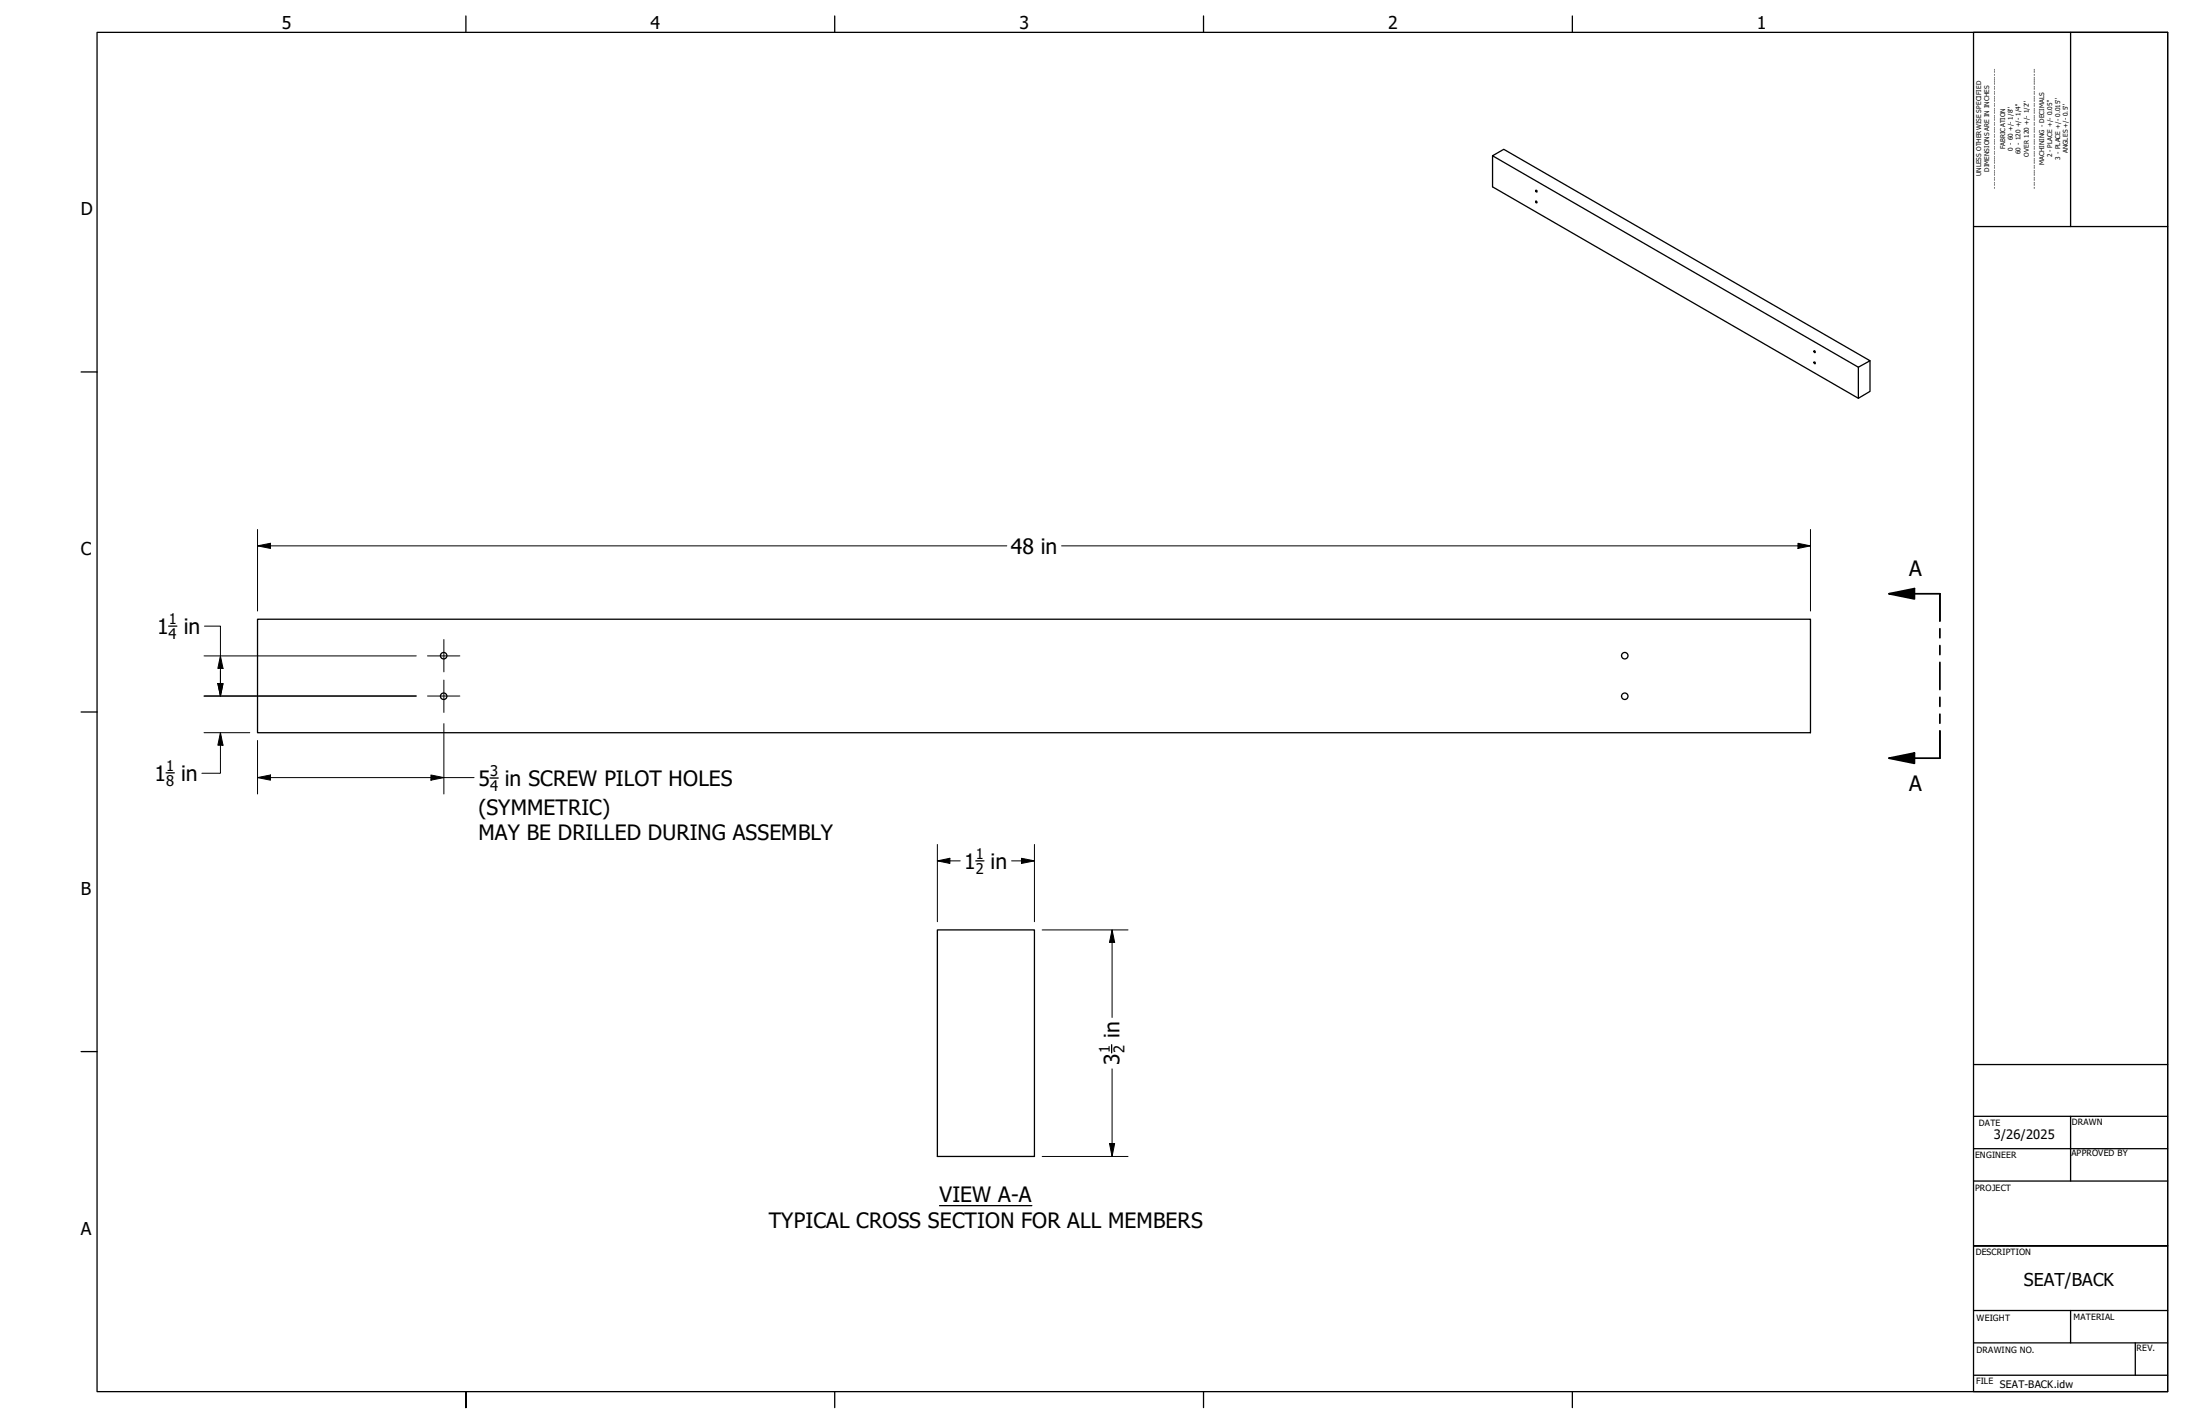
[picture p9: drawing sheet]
<svg xmlns="http://www.w3.org/2000/svg" width="432mm" height="279mm" viewBox="0 0 432 279" stroke-linecap="round" stroke-linejoin="round" font-family="sans-serif">
<!-- layer: Visible (ANSI) -->
<g fill="none" stroke="#000" stroke-width=".25">
<path d="M292.9 30.6l71.8 41.5 2.3-1.3-71.9-41.5-2.2 1.3v6.1l71.8 41.4 2.3-1.3v-6M301.4 39.5h.2l.1 .3-.3-.1zM356.1 68.8l.2 .4h-.2zM364.7 72.1v6M50.5 121.5h304.8v22.3h-304.8zM184 182.5h19v44.4h-19z"/>
<circle cx="301.5" cy="37.5" r=".16"/>
<circle cx="356.2" cy="71.2" r=".18"/>
<circle cx="87.1" cy="128.7" r=".64"/>
<circle cx="87.1" cy="136.6" r=".64"/>
<circle cx="318.9" cy="128.7" r=".64"/>
<circle cx="318.9" cy="136.6" r=".64"/>
</g>
<!-- layer: Symbol (ANSI) -->
<path d="M184.4 236.6h18.1" fill="none" stroke="#000" stroke-width=".25"/>
<!-- layer: Section Line (ANSI) -->
<path d="M370.8 116.5l5-1v2zM370.8 116.5h9.9v5.3M380.7 123.4v1.7M380.7 126.7v1.7M380.7 130v5.3M380.7 136.8v1.8M370.8 148.8l5-1.1v2.1zM380.7 140.1v1.8M380.7 143.4v5.4h-9.9" fill="none" stroke="#000" stroke-width=".34"/>
<g fill="#000">
<path d="M370.8 116.5l5-1v2z" fill-rule="evenodd"/>
<path d="M370.8 148.8l5-1.1v2.1z" fill-rule="evenodd"/>
</g>
<!-- layer: Title (ANSI) -->
<g fill="none" stroke="#000" stroke-width=".25">
<path d="M387.4 6.4h38v266.7h-38zM406.4 6.3v38.1M387.3 44.4h38.1M387.3 208.9h38.1M387.3 219h38.1M406.4 219v12.7M387.3 225.4h38.1M387.3 231.7h38.1M387.3 257.1h38.1M406.4 257.1v6.4M425.4 244.4h-38h38M387.3 263.5h38.1"/>
<path d="M387.3 269.8h38.1M419.1 263.5v6.3"/>
</g>
<!-- layer: Border (ANSI) -->
<path d="M19.1 6.3h406.3v266.7h-406.3zM91.4 3.1v3.3M163.8 3.1v3.3M236.2 3.1v3.3M308.6 3.1v3.3M15.9 73h3.1M15.9 139.7h3.1M15.9 206.3h3.1M91.4 276.2v-3.2v3.2M163.8 273v3.2M236.2 273v3.2M308.6 273v3.2" fill="none" stroke="#000" stroke-width=".25"/>
<!-- layer: Dimension (ANSI) -->
<path d="M33.1 122.9h1.6M32.6 151.6h1.6M96.2 152.7h1.6M191.5 168.9h1.6M218.2 205v1.6" fill="none" stroke="#000" stroke-width=".25"/>
<g fill="none" stroke="#000" stroke-width=".2">
<path d="M50.5 107.1l2.6-.5v1zM50.5 107.1h147.1M50.5 103.9v16M208.4 107.1h146.9M352.9 106.6l2.4 .5-2.4 .5zM355.3 103.9v16M40 136.6h41.7M40 128.7h41.7M40.1 122.9h3.2v13.7M42.8 134.1h1l-.5 2.5zM43.3 128.7l.5 2.4h-1zM40 143.8h9"/>
<path d="M43.3 143.8v7.9h-3.7M43.3 143.8l.5 2.4h-1zM50.5 152.6l2.6-.5v1zM50.5 152.6h42.5M50.5 145.3v10.5M84.6 152.1l2.5 .5-2.5 .5zM87.1 142v13.8M184 168.9l2.4-.5v1zM184 168.9h4.5M184 165.7v15.1M198.5 168.9h4.5M200.5 168.4l2.5 .5-2.5 .5z"/>
<path d="M203 165.7v15.1M204.6 182.5h16.8M218.3 182.5v17.1M218.3 182.5l.5 2.4h-1zM218.3 209.7v17.2M204.6 226.9h16.8M217.8 224.4h1l-.5 2.5z"/>
</g>
<g fill="#000">
<path d="M50.5 107.1l2.6-.5v1z" fill-rule="evenodd"/>
<path d="M352.9 106.6l2.4 .5-2.4 .5z" fill-rule="evenodd"/>
<path d="M42.8 134.1h1l-.5 2.5z" fill-rule="evenodd"/>
<path d="M42.8 134.1h1l-.5 2.5z" fill-rule="evenodd"/>
<path d="M43.3 128.7l.5 2.4h-1z" fill-rule="evenodd"/>
<path d="M43.3 143.8l.5 2.4h-1z" fill-rule="evenodd"/>
<path d="M50.5 152.6l2.6-.5v1z" fill-rule="evenodd"/>
<path d="M84.6 152.1l2.5 .5-2.5 .5z" fill-rule="evenodd"/>
<path d="M184 168.9l2.4-.5v1z" fill-rule="evenodd"/>
<path d="M200.5 168.4l2.5 .5-2.5 .5z" fill-rule="evenodd"/>
<path d="M218.3 182.5l.5 2.4h-1z" fill-rule="evenodd"/>
<path d="M217.8 224.4h1l-.5 2.5z" fill-rule="evenodd"/>
</g>
<!-- layer: Center Mark (ANSI) -->
<path d="M83.9 136.6h6.4M83.9 128.7h6.4M87.1 133.4v6.4M87.1 125.5v6.3" fill="none" stroke="#000" stroke-width=".2"/>
<g font-size="4.1">
<text x="198.4" y="108.6">48 in</text>
<text x="374.7" y="113">A</text>
<text x="30.8" y="124.4">1</text>
<text x="36.1" y="124.4">in</text>
<text x="30.3" y="153.2">1</text>
<text x="35.6" y="153.2">in</text>
<text x="93.9" y="154.2">5 in SCREW PILOT HOLES</text>
<text x="374.7" y="155.3">A</text>
<text x="93.9" y="159.9">(SYMMETRIC)</text>
<text x="93.9" y="164.8">MAY BE DRILLED DURING ASSEMBLY</text>
<text x="189.2" y="170.4">1 in</text>
<text x="219.7" y="208.9" transform="rotate(-90 219.7 208.9)">3 in</text>
<text x="184.4" y="235.9">VIEW A-A</text>
<text x="150.9" y="240.9">TYPICAL CROSS SECTION FOR ALL MEMBERS</text>
</g>
<g font-size="3.5">
<text x="55.3" y="5.7">5</text>
<text x="127.7" y="5.7">4</text>
<text x="200.1" y="5.8">3</text>
<text x="272.5" y="5.8">2</text>
<text x="344.8" y="5.8">1</text>
<text x="15.8" y="42.2">D</text>
<text x="15.8" y="109">C</text>
<text x="15.8" y="175.6">B</text>
<text x="15.8" y="242.2">A</text>
<text x="397.3" y="252.4">SEAT/BACK</text>
</g>
<g font-size="2.9">
<text x="33.1" y="125.4">4</text>
<text x="33.1" y="122.5">1</text>
<text x="32.6" y="151.3">1</text>
<text x="32.6" y="154.2">8</text>
<text x="96.2" y="152.2">3</text>
<text x="96.2" y="155.1">4</text>
<text x="191.5" y="168.5">1</text>
<text x="191.5" y="171.4">2</text>
<text x="217.8" y="206.6" transform="rotate(-90 217.8 206.6)">1</text>
<text x="220.7" y="206.6" transform="rotate(-90 220.7 206.6)">2</text>
</g>
<text font-size="2.5" x="391.3" y="223.5">3/26/2025</text>
<text font-size="2" x="392.5" y="272.3">SEAT-BACK.idw</text>
<g font-size="1.7">
<text x="388.4" y="221">DATE</text>
<text x="406.7" y="220.7">DRAWN</text>
<text x="387.7" y="227.2">ENGINEER</text>
<text x="406.6" y="226.9">APPROVED BY</text>
<text x="387.7" y="233.6">PROJECT</text>
<text x="387.8" y="246.2">DESCRIPTION</text>
<text x="387.9" y="259.2">WEIGHT</text>
<text x="407" y="258.9">MATERIAL</text>
<text x="387.9" y="265.4">DRAWING NO.</text>
<text x="419.4" y="265.1">REV.</text>
<text x="387.9" y="271.6">FILE</text>
</g>
<g font-size="1.3">
<text x="393.5" y="29.3" transform="rotate(-90 393.5 29.3)">FABRICATION</text>
<text x="395.1" y="29.5" transform="rotate(-90 395.1 29.5)">0 - 60 +/- 1/8''</text>
<text x="388.9" y="34.5" transform="rotate(-90 388.9 34.5)">UNLESS OTHERWISE SPECIFIED</text>
<text x="390.4" y="33.7" transform="rotate(-90 390.4 33.7)">DIMENSIONS ARE IN INCHES</text>
<text x="396.6" y="30.2" transform="rotate(-90 396.6 30.2)">60 - 120 +/- 1/4''</text>
<text x="398.2" y="30.7" transform="rotate(-90 398.2 30.7)">OVER 120 +/- 1/2''</text>
<text x="401.2" y="32.3" transform="rotate(-90 401.2 32.3)">MACHINING - DECIMALS</text>
<text x="402.8" y="30.9" transform="rotate(-90 402.8 30.9)">2 - PLACE +/- 0.05''</text>
<text x="404.4" y="31.3" transform="rotate(-90 404.4 31.3)">3 - PLACE +/- 0.015''</text>
<text x="405.9" y="30.1" transform="rotate(-90 405.9 30.1)">ANGLES +/- 0.5''</text>
<text x="391.9" y="37" transform="rotate(-90 391.9 37)">--------------------------------------------------</text>
<text x="399.7" y="37" transform="rotate(-90 399.7 37)">--------------------------------------------------</text>
</g>
</svg>
